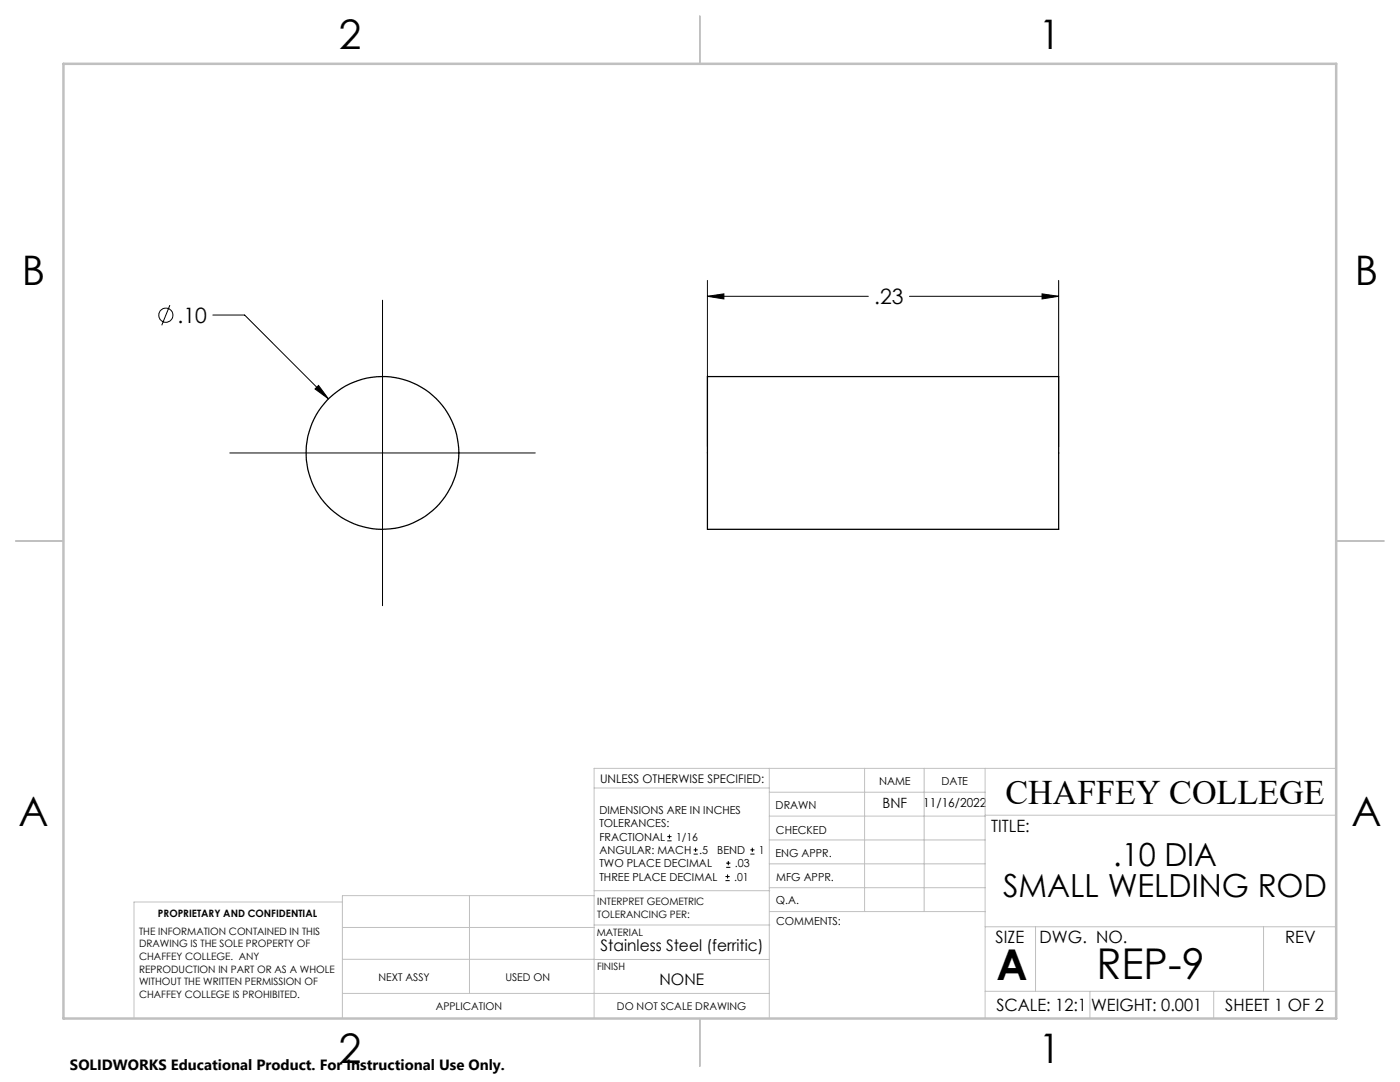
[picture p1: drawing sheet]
<svg xmlns="http://www.w3.org/2000/svg" width="279mm" height="216mm" viewBox="0 0 279 216" stroke-linecap="round" stroke-linejoin="round" font-family="sans-serif">
<g fill="none" stroke="#000" stroke-width=".25">
<path d="M141.2 75.1h70.1v30.5h-70.1z"/>
<circle cx="76.3" cy="90.4" r="15.3"/>
</g>
<g fill="none" stroke="#000" stroke-width=".2">
<path d="M76.3 59.9v61M141.2 59.1l3.3-.5v1.1zM141.2 56v33.1M141.2 59.1h32.1M181.5 59.1h29.8M208 58.6l3.3 .5-3.3 .6zM211.3 56v33.1M33.9 60.9l-1.6 4M42.5 62.9h6.3l16.7 16.7M62.9 77.6l.7-.7 1.9 2.7zM45.9 90.4h60.9M133.2 167.8h.8"/>
<path d="M133.2 166.9h.8M133.6 166.5v.9M138.4 170.4h.8M138.4 169.6h.8M138.8 169.2v.8M144.8 175.7h.8M144.8 174.9h.8M144.9 173.1h.9M144.9 172.2h.9M145.2 174.5v.8M145.3 171.8v.8M149.8 170.4h.8"/>
<path d="M149.8 169.6h.8M150.1 169.2v.8"/>
<circle cx="33.1" cy="62.9" r="1.41"/>
</g>
<g fill="none" stroke="#c0c0c0" stroke-width=".2">
<path d="M118.6 157.2h34.9M153.5 153.3v49.9M153.5 158.1h43.1M172.5 153.3v28.6M184.4 153.3v28.6M196.6 153.3v49.9M266.7 153.3h-148.1v49.9M68.3 180h-41.6v23.2M93.7 178.7v19.5M118.6 178.7h-50.3v24.5M118.6 177.7h35M153.5 167.6h43.1"/>
<path d="M153.5 162.8h43.1M153.5 172.4h43.1M153.5 177.1h43.1M196.6 162.7h70.1M68.3 198.2h85.2M68.3 191.4l85.2 .1M68.3 185.1h50.3M118.6 184.6h35M153.6 181.9h43M196.6 197.8h70.1M196.6 184.9h70.1M206.7 184.9v12.9"/>
<path d="M217.5 197.8v5.4M242.2 197.8v5.4M252.2 184.9v12.9"/>
</g>
<path d="M139.7 3.2v9.5M3.1 107.9h9.6M266.7 107.9h9.5M139.7 203.2v9.6" fill="none" stroke="#c0c0c0" stroke-width=".25"/>
<path d="M12.7 12.7h254v190.5h-254z" fill="none" stroke="#c0c0c0" stroke-width=".5"/>
<path d="M63.6 76.9l-.7 .7 2.6 2zM208 58.6l3.3 .5-3.3 .6zM141.2 59.1l3.3-.5v1.1z" fill="#000"/>
<g font-size="8.5">
<text x="198.9" y="195.5">A</text>
<text x="218.8" y="195.4">REP-9</text>
</g>
<g font-size="8.1">
<text x="67.6" y="9.7">2</text>
<text x="207.3" y="9.7">1</text>
<text x="4.4" y="57">B</text>
<text x="270.4" y="57">B</text>
<text x="3.7" y="164.9">A</text>
<text x="269.7" y="164.9">A</text>
<text x="67.6" y="212.2">2</text>
<text x="207.3" y="212.2">1</text>
</g>
<text font-size="6.9" x="200.6" y="160.4">CHAFFEY COLLEGE</text>
<g font-size="6.3">
<text x="222.2" y="172.7">.10 DIA</text>
<text x="200.2" y="179.1">SMALL WELDING ROD</text>
</g>
<g font-size="4.2">
<text x="35.4" y="64.4">.10</text>
<text x="174.5" y="60.7">.23</text>
</g>
<g font-size="3.4">
<text x="197.8" y="166">TITLE:</text>
<text x="198.7" y="188.1">SIZE</text>
<text x="207.5" y="188.1">DWG. NO.</text>
<text x="256.5" y="188.2">REV</text>
<text x="198.8" y="201.7">SCALE: 12:1</text>
<text x="217.7" y="201.8">WEIGHT: 0.001</text>
<text x="244.5" y="201.7">SHEET 1 OF 2</text>
</g>
<g font-size="3.2">
<text x="119.9" y="189.8">Stainless Steel (ferritic)</text>
<text x="131.6" y="196.6">NONE</text>
</g>
<text font-size="3" x="14" y="213.5">SOLIDWORKS Educational Product. For Instructional Use Only.</text>
<text font-size="2.8" x="176.1" y="161.2">BNF</text>
<text font-size="2.5" x="184.3" y="161">11/16/2022</text>
<text font-size="2.4" x="119.8" y="156.2">UNLESS OTHERWISE SPECIFIED:</text>
<g font-size="2.2">
<text x="154.8" y="161.4">DRAWN</text>
<text x="175.4" y="156.6">NAME</text>
<text x="187.9" y="156.7">DATE</text>
<text x="119.6" y="162.4">DIMENSIONS ARE IN INCHES</text>
<text x="119.6" y="165.1">TOLERANCES:</text>
<text x="119.6" y="167.8">FRACTIONAL</text>
<text x="134.9" y="167.8">1/16</text>
<text x="154.9" y="166.3">CHECKED</text>
<text x="119.6" y="170.4">ANGULAR: MACH</text>
<text x="119.6" y="173.1">TWO PLACE DECIMAL</text>
<text x="139.6" y="170.4">.5</text>
<text x="143.1" y="170.4">BEND</text>
<text x="146.7" y="173.1">.03</text>
<text x="151.5" y="170.4">1</text>
<text x="154.8" y="171">ENG APPR.</text>
<text x="119.6" y="175.7">THREE PLACE DECIMAL</text>
<text x="146.5" y="175.7">.01</text>
<text x="154.9" y="175.7">MFG APPR.</text>
<text x="154.9" y="180.4">Q.A.</text>
<text x="154.9" y="184.6">COMMENTS:</text>
</g>
<g font-size="2.1">
<text x="75.5" y="195.7">NEXT ASSY</text>
<text x="100.9" y="195.7">USED ON</text>
<text x="86.9" y="201.5">APPLICATION</text>
<text x="123.1" y="201.6">DO NOT SCALE DRAWING</text>
</g>
<g font-size="2">
<text x="31.5" y="182.9">PROPRIETARY AND CONFIDENTIAL</text>
<text x="119.2" y="180.6">INTERPRET GEOMETRIC</text>
<text x="119.2" y="183.1">TOLERANCING PER:</text>
<text x="27.8" y="186.5">THE INFORMATION CONTAINED IN THIS</text>
<text x="27.8" y="189">DRAWING IS THE SOLE PROPERTY OF</text>
<text x="27.8" y="191.6">CHAFFEY COLLEGE. ANY</text>
<text x="119.1" y="186.7">MATERIAL</text>
<text x="27.8" y="194.1">REPRODUCTION IN PART OR AS A WHOLE</text>
<text x="27.8" y="196.6">WITHOUT THE WRITTEN PERMISSION OF</text>
<text x="119.1" y="193.5">FINISH</text>
<text x="27.8" y="199.1">CHAFFEY COLLEGE IS PROHIBITED.</text>
</g>
</svg>
